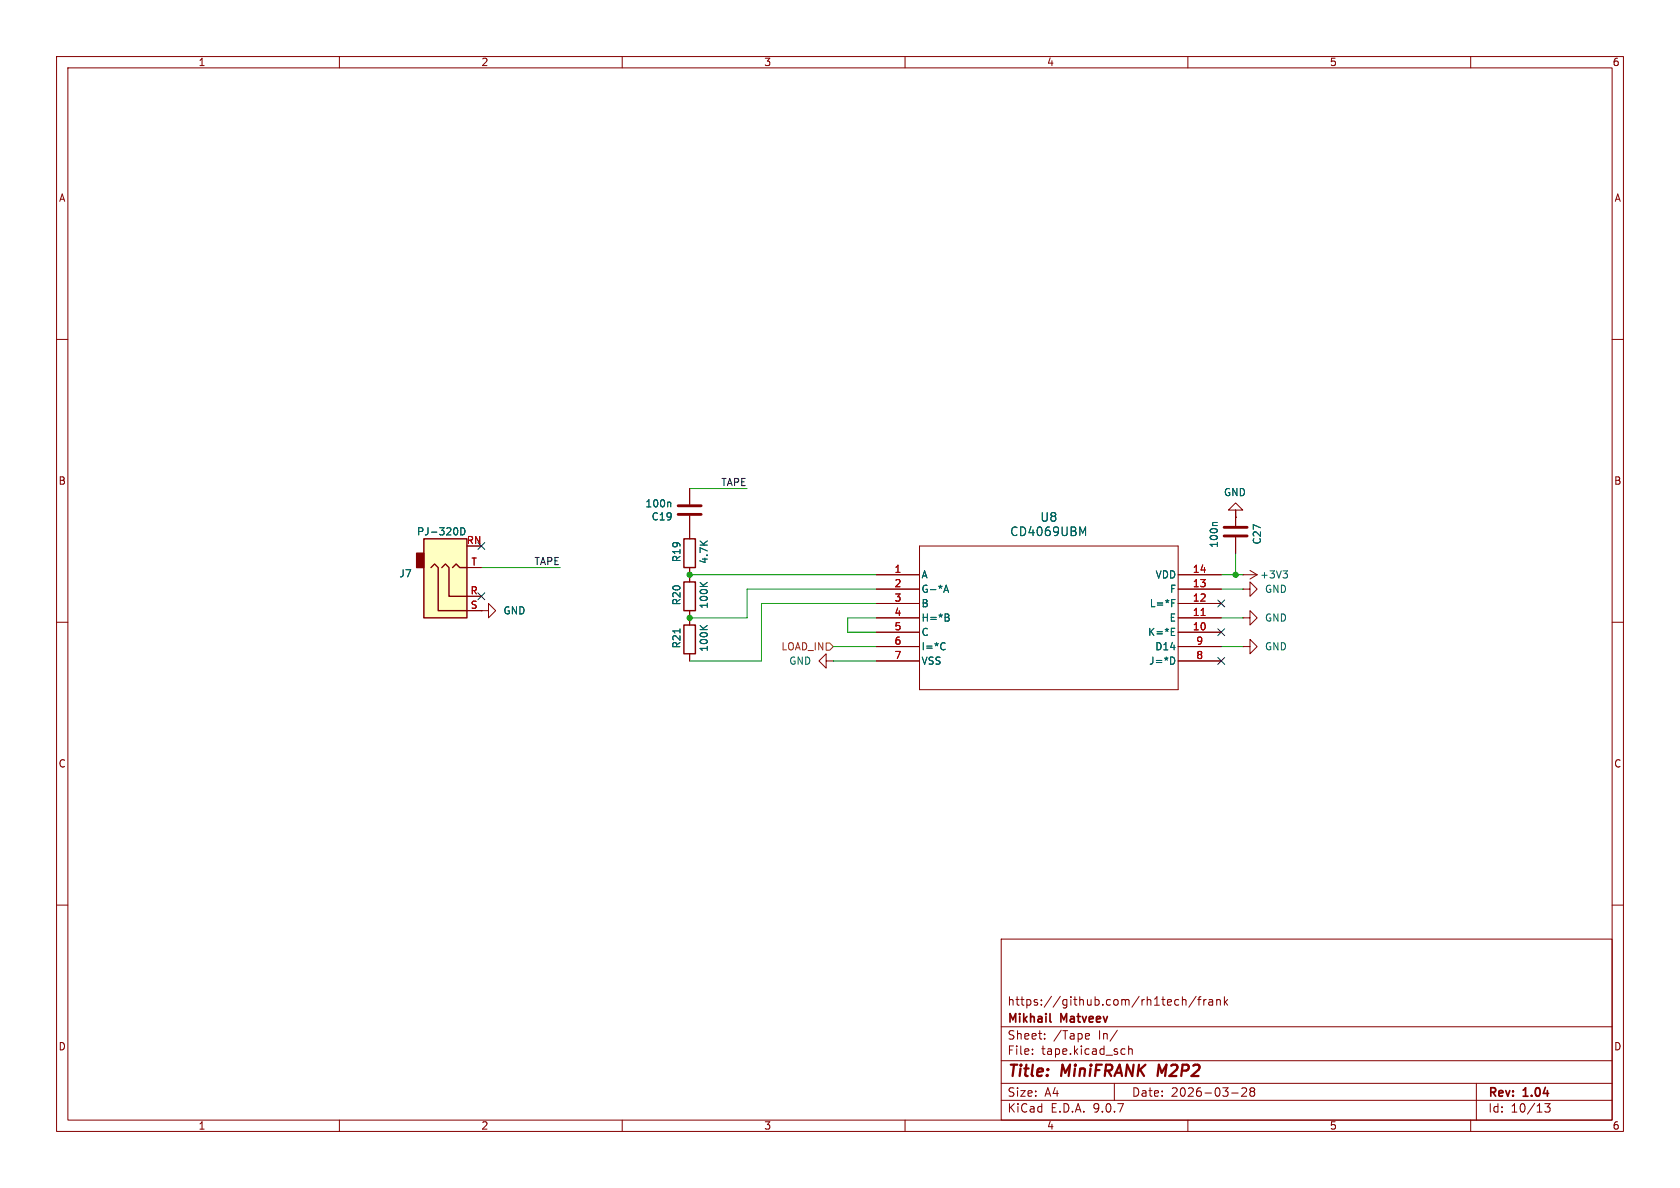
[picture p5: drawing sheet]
<svg xmlns="http://www.w3.org/2000/svg" width="297mm" height="210mm" viewBox="0 0 297 210" stroke-linecap="round" stroke-linejoin="round" font-family="sans-serif">
<g fill="none" stroke="#840000" stroke-width=".18">
<path d="M10 10h277v190h-277zM12 12h273v186h-273zM60 10v2M110 10v2M160 10v2M210 10v2M260 10v2M10 60h2M285 60h2M121.9 86.4v2.8M121.9 91.2v4.1M162.6 96.5h45.7v25.4h-45.7z"/>
<path d="M218.4 90.2h1.3l-1.3-1.3-1.2 1.3h1.2v1.2M218.4 91.4h.1M10 110h2M85.1 108h1.3v-1.3l1.2 1.3-1.2 1.2v-1.2M85.1 108h.1M121.9 100.3v2.6M121.9 108v2.5M121.9 115.6v1.2M154.9 101.6h7.7M154.9 104.1h7.7M154.9 106.7h7.7M154.9 109.2h7.7"/>
<path d="M154.9 111.8h7.7M154.9 114.3h7.7M154.9 116.8h7.7M208.3 101.6h7.6M208.3 104.1h7.6M208.3 106.7h7.6M208.3 109.2h7.6M208.3 111.8h7.6M208.3 114.3h7.6M208.3 116.8h7.6M219.7 109.2h1.3v-1.2l1.2 1.2-1.2 1.3v-1.3M219.7 109.2h.1"/>
<path d="M219.7 104.1h1.3v-1.2l1.2 1.2-1.2 1.3v-1.3M219.7 104.1h.1M219.7 101.6h.1M219.7 114.3h1.3v-1.3l1.2 1.3-1.2 1.3v-1.3M219.7 114.3h.1M219.7 101.6h2.5M221 100.8l1.2 .8M222.2 101.6l-1.2 .8M285 110h2M10 160h2M177 166h108v32h-108zM208 176.7l.4 .1"/>
<path d="M208.4 177.6l-.4 .1M209 176.8l.2-.1 .4 .1 .1 .9M209 176.2v1.5M211.5 176.1l-1.3 2M211.7 176.7h.6M212.3 176.2l-.3 .2v1.3M212.8 176.7v1M213.2 176.7l-.2 .1-.2 .2M213.7 176.8h.6l.1 .9M214.4 177.1h-.5a.29 .29 0 0 0-.2 .3 .29 .29 0 0 0 .2 .3l.5-.1M215.1 176.8l.2-.1 .4 .1v.9M215.1 176.7v1"/>
<path d="M216.5 176.2v1.5M216.6 177.1l.4 .6M217 176.7l-.5 .6M285 160h2M60 198v2M110 198v2M160 198v2M177 194.5h108M177 191.5h108M177 187.5h108M177 181.5h108M182.5 186.3v.1"/>
<path d="M182.5 185.5v.1M184.7 183.6v.1M184.7 182.8v.1M192.1 182.7l.4 .1 .1 .3-.7 .1M192.5 183.6l-.4 .1M197 191.5v3M197.5 182.1l-1.3 2M198.5 185.4l.4 .1M198.9 186.3l-.4 .1M199.5 185.5l.2-.1 .4 .1 .1 .9M199.5 184.9v1.5M210 198v2"/>
<path d="M217.7 193.2h1.2M219.5 192.4l.6-.1 .2 .1 .1 .3-.9 1.1h.9M221.2 192.9l-.2-.2 .2-.4 .5 .1 .1 .2-.3 .3M221.2 192.9l-.2 .3v.5l.2 .1 .5-.1 .1-.2-.1-.4-.2-.2M221.2 192.9h.3M260 198v2M261 191.5v6.5M273.1 195.1h.9l-.5 .6 .5 .1v.7l-.3 .1h-.4l-.2-.1"/>
</g>
<path d="M204.9 188.2l-.3 2" fill="none" stroke="#840000" stroke-width=".4"/>
<path d="M185.6 180.5l.2 .2" fill="none" stroke="#840000" stroke-width=".3"/>
<path d="M120.9 95.3h2v5h-2zM120.9 110.5h2v5.1h-2zM120.9 102.9h2v5.1h-2z" fill="none" stroke="#840000" stroke-width=".25"/>
<g fill="none" stroke="#006464" stroke-width=".18">
<path d="M118.4 88.8l.2 .1v.7M191.4 94.2l.5-1v1.5M120.2 111.2v.7M123.8 110.6l.7 .7M123.8 102.9l.7 .8M125 110.6l-.7 .5M125 102.9l-.7 .6M166.8 104.7l.5-1.3 .4 1.3M166.8 113.6l.3 .1M167 104.4h.6M167.1 114.8l-.3 .1M167.5 108.5l.3 .3-.3 .3 .3 .2v.3l-.2 .2h-.5"/>
<path d="M207.1 111.7h.4M207.1 112.3h.6M207.1 111.1h.6M207.1 106.6h.5M207.1 106h.6M207.4 116.2l.3 .5-.3 .7M226.8 100.9h.8l-.4 .5M227.4 101.4l.2 .2v.3l-.2 .3"/>
</g>
<path d="M119.9 90.9h4.1M119.9 89.4h4.1" fill="none" stroke="#840000" stroke-width=".51"/>
<path d="M212.3 108.8h.8" fill="none" stroke="#a90000" stroke-width=".18"/>
<path d="M74.9 95.3h7.6v13.9h-7.6z" fill="#ffffc2"/>
<path d="M73.7 97.8h1.2v2.5h-1.2z" fill="#840000" stroke="#840000" stroke-width=".25"/>
<path d="M74.9 95.3h7.6v13.9h-7.6zM76.2 100.3l.6-.6 .7 .6v7.7h5M78.1 100.3l.6-.6 .7 .6v5.1h3.1M80 100.3l.6-.6 .7 .6h1.2" fill="none" stroke="#840000" stroke-width=".25"/>
<g fill="none" stroke="#840000" stroke-width=".18">
<path d="M121.9 86.4v2.8M121.9 91.2v4.1M218.4 91.4h.1M218.4 90.2v2.8M218.4 95v2.8M82.5 108h2.6M82.5 105.4h2.6M82.5 100.3h2.6M85.1 108h.1M121.9 100.3v2.6M121.9 108v2.5M121.9 115.6v1.2"/>
<path d="M146 116.8v-1.2l-1.2 1.2 1.2 1.3v-1.3h1.3M147.3 116.8h.1M154.9 101.6h7.7M154.9 104.1h7.7M154.9 106.7h7.7M154.9 109.2h7.7M154.9 111.8h7.7M154.9 114.3h7.7M154.9 116.8h7.7M208.3 101.6h7.6M208.3 104.1h7.6M208.3 106.7h7.6"/>
<path d="M208.3 109.2h7.6M208.3 111.8h7.6M208.3 114.3h7.6M208.3 116.8h7.6"/>
</g>
<g fill="none" stroke="#006464" stroke-width=".18">
<path d="M82.1 94.4a.66 .66 0 0 0 .1-.8 .66 .66 0 0 0-.7-.3v1.3l.5-.1M118.4 88.8l.2 .1v.7M191.4 94.2l.5-1v1.5M215.2 92.4h-.7l-.1 .1M120.2 111.2v.7M123.8 110.6l.7 .7M123.8 102.9l.7 .8M125 110.6l-.7 .5M125 102.9l-.7 .6M166.8 104.7l.5-1.3 .4 1.3M166.8 113.6l.3 .1M167 104.4h.6"/>
<path d="M167.1 114.8l-.3 .1M167.5 108.5l.3 .3-.3 .3 .3 .2v.3l-.2 .2h-.5M207.1 111.7h.4M207.1 112.3h.6M207.1 111.1h.6M207.1 106.6h.5M207.1 106h.6M207.4 116.2l.3 .5-.3 .7"/>
</g>
<path d="M216.4 94.7h4.1M216.4 93.2h4.1" fill="none" stroke="#840000" stroke-width=".51"/>
<path d="M146 113.7h.7l.6 .6-.6 .6h-.7z" fill="none" stroke="#725600" stroke-width=".18"/>
<g fill="none" stroke="#009600" stroke-width=".18">
<path d="M121.9 86.4h10.2M218.4 90.2v1.2M218.4 97.8v3.8M85.1 100.3h14M121.9 101.6h33M147.3 114.3h7.6M147.3 116.8h7.6M154.9 104.1h-22.8v5.1h-10.2M154.9 109.2h-5v2.6h5M154.9 106.7h-20.3v10.1h-12.7M215.9 114.3h3.8M215.9 104.1h3.8"/>
<path d="M215.9 109.2h3.8M215.9 101.6h3.8"/>
</g>
<path d="M84.5 95.9l1.2 1.2M85.7 95.9l-1.2 1.2M84.5 104.8l1.2 1.2M85.7 104.8l-1.2 1.2M215.3 116.2l1.2 1.2M215.3 111.2l1.2 1.2M215.3 106.1l1.2 1.2M216.5 116.2l-1.2 1.2M216.5 111.2l-1.2 1.2M216.5 106.1l-1.2 1.2" fill="none" stroke="#000084" stroke-width=".18"/>
<path d="M212.3 108.8h.8" fill="none" stroke="#a90000" stroke-width=".18"/>
<g fill="#009600" stroke="#009600" stroke-width=".18">
<circle cx="121.9" cy="101.6" r=".46"/>
<circle cx="121.9" cy="109.2" r=".46"/>
<circle cx="218.4" cy="101.6" r=".46"/>
</g>
<g font-size="2.8" fill="#840000">
<text x="178" y="190.9">Title:</text>
<text x="187.7" y="190.9">MiniFRANK</text>
<text x="205.5" y="190.9">M2P2</text>
</g>
<g font-size="2.1" fill="#006464">
<text x="178.5" y="95">CD4069UBM</text>
<text x="183.8" y="92.4">U8</text>
</g>
<g font-size="2.1" fill="#840000">
<text x="178" y="178">https://github.com/rh1tech/frank</text>
<text x="178" y="184">Sheet:</text>
<text x="178" y="181.2">Mikhail</text>
<text x="186.2" y="184">/Tape</text>
<text x="187.6" y="181.2">Matveev</text>
<text x="194.2" y="184">In/</text>
<text x="178" y="186.7">File:</text>
<text x="184.1" y="186.7">tape.kicad_sch</text>
<text x="178" y="196.9">KiCad</text>
<text x="178" y="194.1">Size:</text>
<text x="184.7" y="194.1">A4</text>
<text x="185.7" y="196.9">E.D.A.</text>
<text x="193.3" y="196.9">9.0.7</text>
<text x="200" y="194.1">Date:</text>
<text x="207" y="194.1">2026-03-28</text>
<text x="263" y="194.3">Rev:</text>
<text x="263" y="196.9">Id:</text>
<text x="267.1" y="196.9">10/13</text>
<text x="269.4" y="194.3">1.04</text>
</g>
<g font-size="1.8" fill="#840000">
<text x="35" y="11.9">1</text>
<text x="85" y="11.9">2</text>
<text x="135" y="11.9">3</text>
<text x="185" y="11.9">4</text>
<text x="235" y="11.9">5</text>
<text x="285" y="11.9">6</text>
<text x="10.3" y="35.9">A</text>
<text x="285.3" y="35.9">A</text>
<text x="10.3" y="85.9">B</text>
<text x="285.3" y="85.9">B</text>
<text x="10.3" y="135.9">C</text>
<text x="285.3" y="135.9">C</text>
<text x="10.3" y="185.9">D</text>
<text x="285.3" y="185.9">D</text>
<text x="35" y="199.9">1</text>
<text x="85" y="199.9">2</text>
<text x="135" y="199.9">3</text>
<text x="185" y="199.9">4</text>
<text x="235" y="199.9">5</text>
<text x="285" y="199.9">6</text>
</g>
<g font-size="1.8" fill="#006464">
<text x="114" y="89.9">100n</text>
<text x="216.3" y="87.9">GND</text>
<text x="73.6" y="94.8">PJ-320D</text>
<text x="115.1" y="92.2">C19</text>
<text x="120.5" y="99.5" transform="rotate(-90 120.5 99.5)">R19</text>
<text x="125.3" y="99.8" transform="rotate(-90 125.3 99.8)">4.7K</text>
<text x="215.5" y="96.9" transform="rotate(-90 215.5 96.9)">100n</text>
<text x="223.1" y="96.4" transform="rotate(-90 223.1 96.4)">C27</text>
<text x="70.5" y="102.3">J7</text>
<text x="120.5" y="107.1" transform="rotate(-90 120.5 107.1)">R20</text>
<text x="125.3" y="107.7" transform="rotate(-90 125.3 107.7)">100K</text>
<text x="162.8" y="102.5">A</text>
<text x="162.8" y="105">G-*A</text>
<text x="162.8" y="107.5">B</text>
<text x="203.2" y="107.5">L=*F</text>
<text x="204.2" y="102.5">VDD</text>
<text x="206.7" y="105">F</text>
<text x="222.7" y="102.5">+3V3</text>
<text x="223.5" y="105">GND</text>
<text x="88.9" y="108.8">GND</text>
<text x="162.8" y="110.1">H=*B</text>
<text x="162.8" y="112.6">C</text>
<text x="202.9" y="112.6">K=*E</text>
<text x="206.7" y="110.1">E</text>
<text x="223.5" y="110.1">GND</text>
<text x="120.5" y="114.7" transform="rotate(-90 120.5 114.7)">R21</text>
<text x="125.3" y="115.3" transform="rotate(-90 125.3 115.3)">100K</text>
<text x="139.4" y="117.7">GND</text>
<text x="162.8" y="115.2">I=*C</text>
<text x="162.8" y="117.7">VSS</text>
<text x="203" y="117.7">J=*D</text>
<text x="204.1" y="115.2">D14</text>
<text x="223.5" y="115.2">GND</text>
</g>
<g font-size="1.8" fill="#0f0f0f">
<text x="127.4" y="86">TAPE</text>
<text x="94.4" y="100">TAPE</text>
</g>
<g font-size="1.8" fill="#a90000">
<text x="82.4" y="96.3">RN</text>
<text x="83.2" y="100.1">T</text>
<text x="158" y="101.3">1</text>
<text x="210.8" y="101.3">14</text>
<text x="83.1" y="105.2">R</text>
<text x="83.1" y="107.7">S</text>
<text x="158" y="103.9">2</text>
<text x="158" y="106.4">3</text>
<text x="210.8" y="103.9">13</text>
<text x="210.8" y="106.4">12</text>
<text x="158" y="109">4</text>
<text x="158" y="111.5">5</text>
<text x="210.8" y="109">11</text>
<text x="210.8" y="111.5">10</text>
<text x="158" y="114">6</text>
<text x="158" y="116.6">7</text>
<text x="211.4" y="114">9</text>
<text x="211.4" y="116.6">8</text>
</g>
<text font-size="1.8" fill="#725600" x="138" y="115.2">LOAD_IN</text>
</svg>
